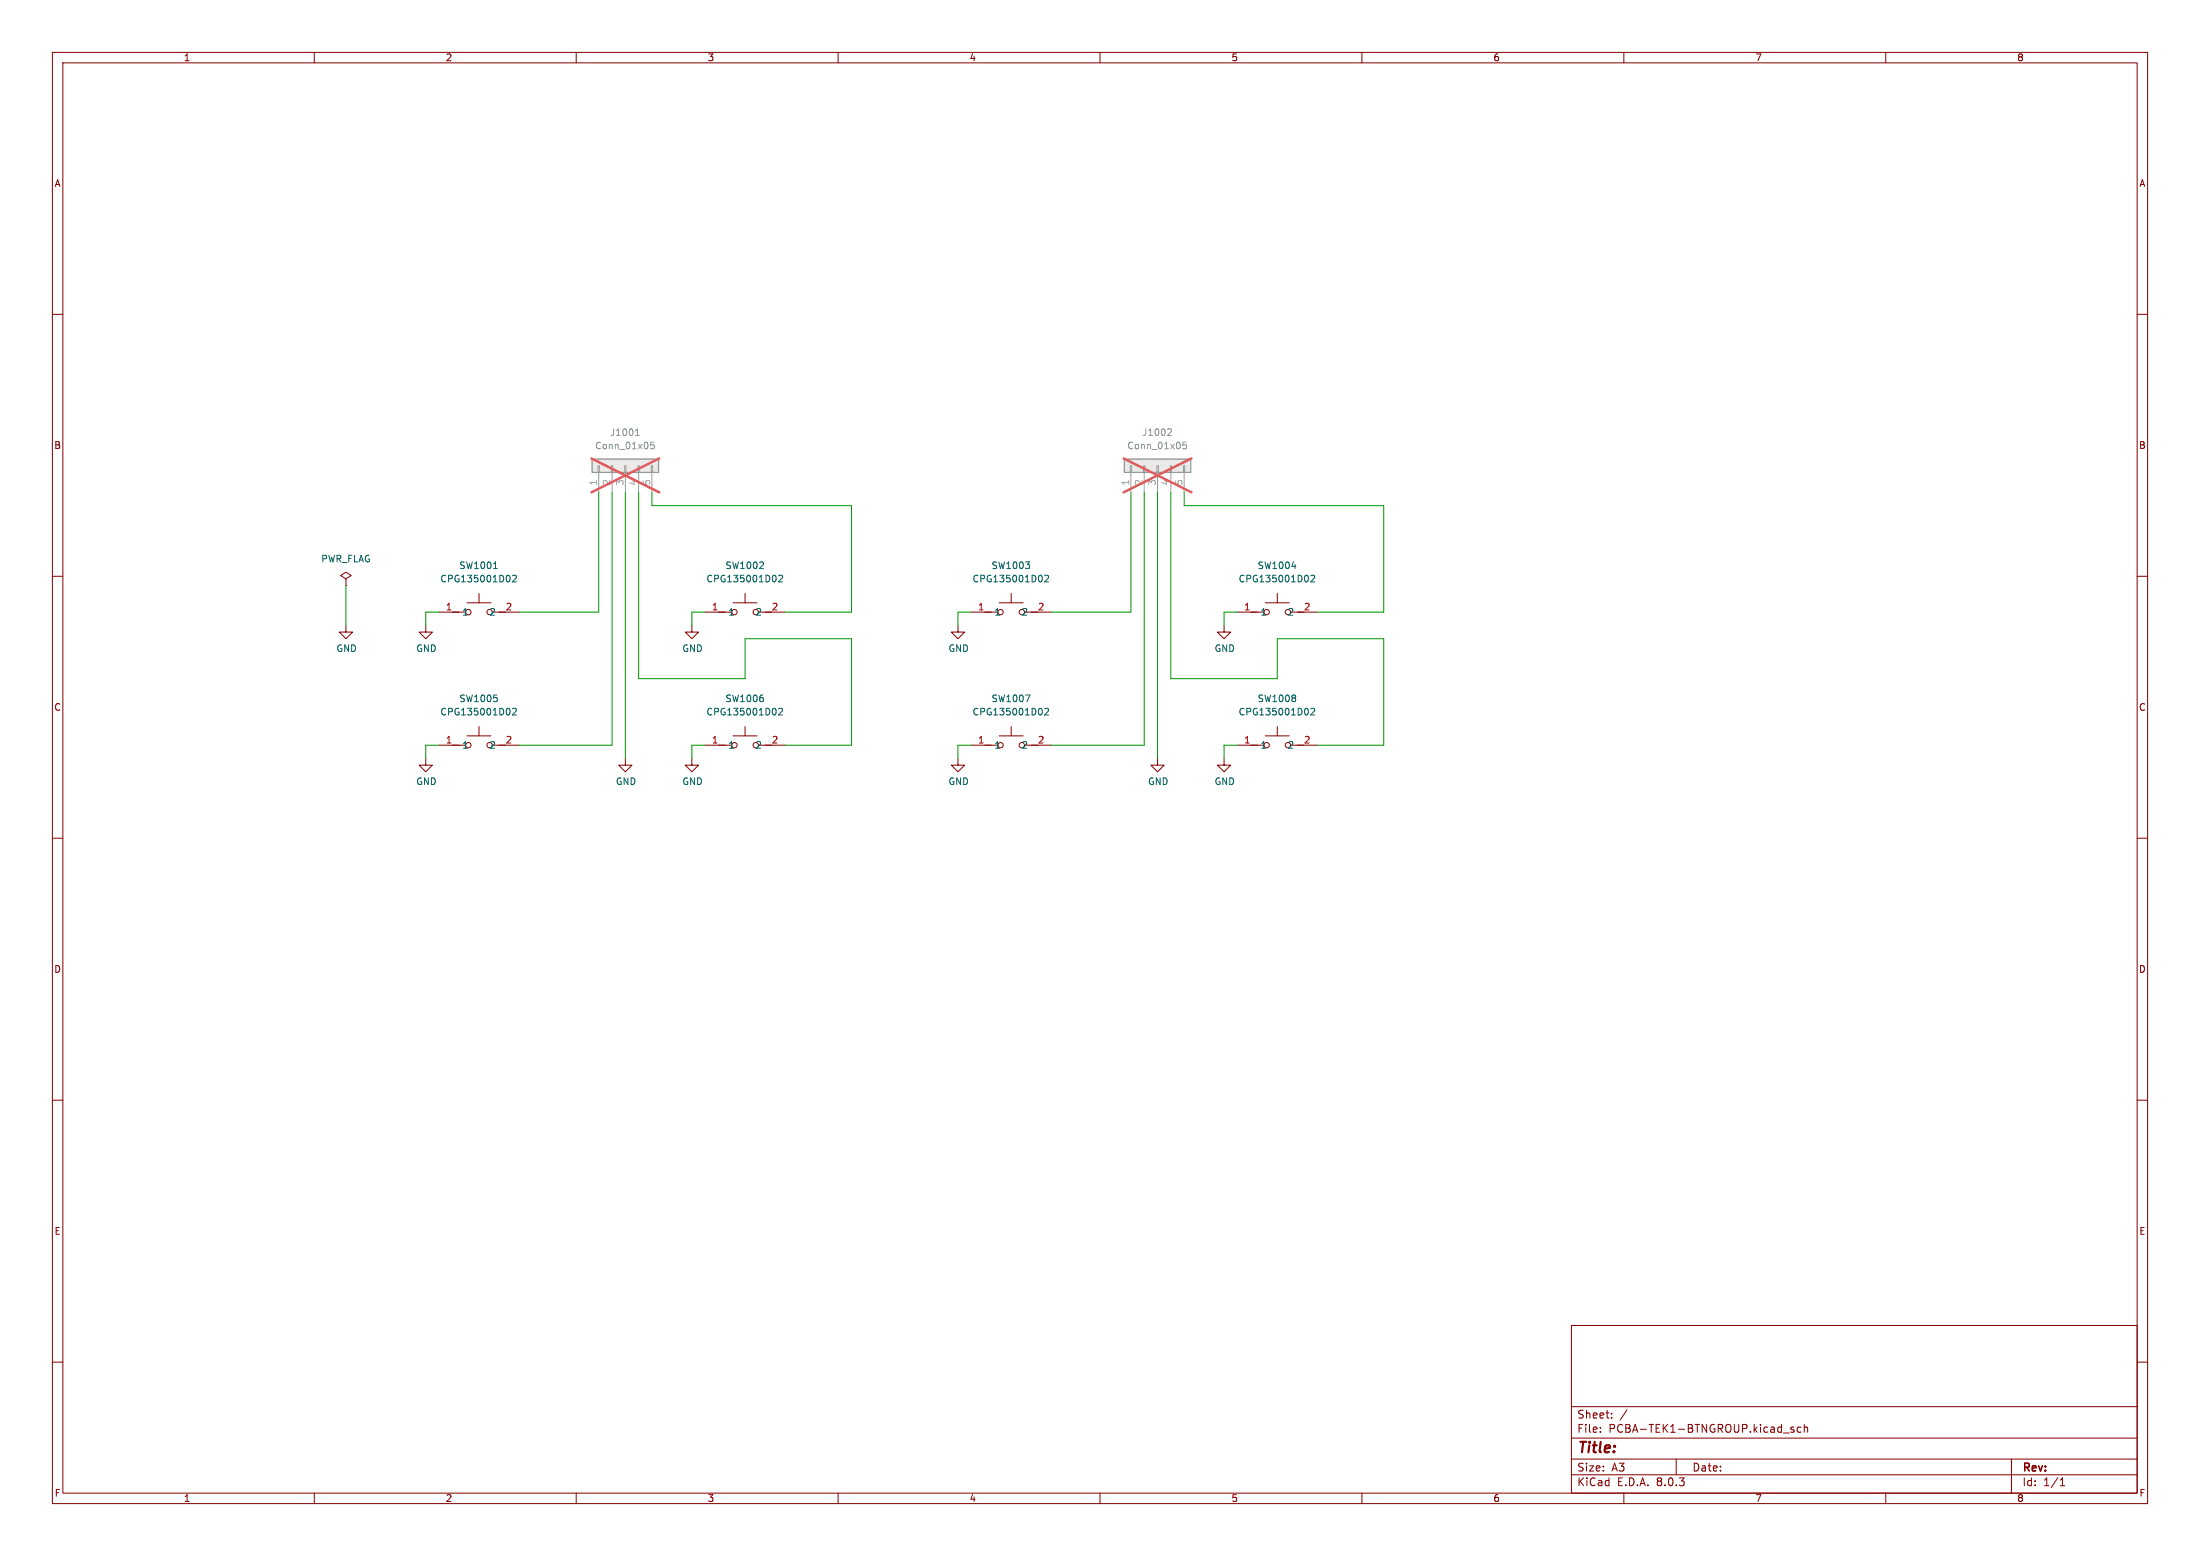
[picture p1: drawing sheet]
<svg xmlns="http://www.w3.org/2000/svg" width="420mm" height="297mm" viewBox="0 0 420 297" stroke-linecap="round" stroke-linejoin="round" font-family="sans-serif">
<g fill="none" stroke="#840000" stroke-width=".19">
<path d="M10 10h400v277h-400zM12 12h396v273h-396zM60 10v2M110 10v2M160 10v2M210 10v2M260 10v2M310 10v2M360 10v2M10 60h2M408 60h2M10 110h2"/>
<path d="M132.1 119.4v1.3h1.2l-1.2 1.2-1.3-1.2h1.3M134.6 116.8h5.1M139.9 115.1h4.6M142.2 113.3v1.8M144.8 116.8h5.1M182.9 119.4v1.3h1.2l-1.2 1.2-1.3-1.2h1.3M185.4 116.8h5.1M190.7 115.1h4.6M193 113.3v1.8M195.6 116.8h5.1M233.7 119.4v1.3h1.2l-1.2 1.2-1.3-1.2h1.3M236.2 116.8h5.1"/>
<path d="M241.5 115.1h4.6M243.8 113.3v1.8M246.4 116.8h5.1M408 110h2M142.2 138.7v1.8M193 138.7v1.8M243.8 138.7v1.8M10 160h2M119.4 144.8v1.3h1.2l-1.2 1.2-1.3-1.2h1.3M132.1 144.8v1.3h1.2l-1.2 1.2-1.3-1.2h1.3M134.6 142.2h5.1M139.9 140.5h4.6"/>
<path d="M144.8 142.2h5.1M182.9 144.8v1.3h1.2l-1.2 1.2-1.3-1.2h1.3M185.4 142.2h5.1M190.7 140.5h4.6M195.6 142.2h5.1M221 144.8v1.3h1.2l-1.2 1.2-1.3-1.2h1.3M233.7 144.8v1.3h1.2l-1.2 1.2-1.3-1.2h1.3M236.2 142.2h5.1M241.5 140.5h4.6M246.4 142.2h5.1M408 160h2M10 210h2"/>
<path d="M408 210h2M10 260h2M300 253h108v32h-108zM408 260h2M300 278.5h108M300 274.5h108M300 268.5h108M305.5 273.2v.2M305.5 272.5v.1M307.7 270.5v.2M307.7 269.8v.1M310.6 269.1l-1.3 1.9"/>
<path d="M320 278.5v3M342.4 272.5l-.3-.1-.2 .2v.2l.5 .2v.3h-.5M343.8 272.5l-.4-.1-.3 .3 .1 .6h.6M344.4 272.5l.3-.1 .3 .1 .1 .9M344.4 271.9v1.5M384 278.5v6.5M60 285v2M110 285v2M160 285v2M210 285v2M260 285v2M300 281.5h108"/>
<path d="M310 285v2M360 285v2M393.3 283.6h.9M393.3 282.5l.4-.4v1.5"/>
<circle cx="140.2" cy="116.8" r=".51"/>
<circle cx="191" cy="116.8" r=".51"/>
<circle cx="241.8" cy="116.8" r=".51"/>
<circle cx="140.2" cy="142.2" r=".51"/>
<circle cx="191" cy="142.2" r=".51"/>
<circle cx="241.8" cy="142.2" r=".51"/>
</g>
<g fill="none" stroke="#006464" stroke-width=".19">
<path d="M145 108.5h.7M145.7 107.4v.4M148.7 109.9l.4-.1 .3 .4-.8 .9h.8M195.8 107.3h.7l-.4 .4M196.5 107.9v.5M199.5 109.9l.4-.1 .3 .4-.8 .9h.8M246.6 108.1h.8M250.3 109.9l.4-.1 .3 .4-.8 .9h.8M145.7 133.3v.5M148.7 135.3l.4-.1 .3 .4-.8 .9h.8M195.8 132.7h.8l-.5 1.2M199.5 135.3l.4-.1 .3 .4-.8 .9h.8"/>
<path d="M247.3 132.8v.3M247.3 133.3v.5M250.3 135.3l.4-.1 .3 .4-.8 .9h.8"/>
</g>
<path d="M214.6 87.6h12.7v2.6h-12.7z" fill="#ebeae8"/>
<path d="M215.8 88.9h.2v1.3h-.2zM215.9 90.2v3.8M218.3 88.9h.3v1.3h-.3zM218.4 90.2v3.8M220.9 88.9h.2v1.3h-.2zM221 90.2v3.8M223.4 88.9h.2v1.3h-.2zM223.5 90.2v3.8M225.9 88.9h.3v1.3h-.3zM226.1 90.2v3.8" fill="none" stroke="#9c9b98" stroke-width=".19"/>
<path d="M214.6 87.6h12.7v2.6h-12.7z" fill="none" stroke="#9c9b98" stroke-width=".25"/>
<path d="M223.1 81.9h.4l.1 .3-.7 .9h.7M226.5 84.4h-.7v.6l.2-.1h.4l.1 .2v.4l-.2 .2-.5-.2" fill="none" stroke="#939391" stroke-width=".19"/>
<path d="M214.5 87.5l13 6.5M227.5 87.5l-13 6.5" fill="none" stroke="#e75356" stroke-width=".46"/>
<g fill="none" stroke="#840000" stroke-width=".19">
<path d="M83.8 116.8h5.1M89.1 115.1h4.6M91.4 113.3v1.8M94 116.8h5.1"/>
<circle cx="89.4" cy="116.8" r=".51"/>
</g>
<path d="M94.2 108.5h.7M97.9 109.9l.4-.1 .3 .4-.8 .9h.8" fill="none" stroke="#006464" stroke-width=".19"/>
<path d="M113 87.6h12.7v2.6h-12.7z" fill="#ebeae8"/>
<path d="M114.2 88.9h.2v1.3h-.2zM114.3 90.2v3.8M116.7 88.9h.3v1.3h-.3zM116.8 90.2v3.8M119.3 88.9h.2v1.3h-.2zM119.4 90.2v3.8M121.8 88.9h.2v1.3h-.2zM121.9 90.2v3.8M124.3 88.9h.3v1.3h-.3zM124.5 90.2v3.8" fill="none" stroke="#9c9b98" stroke-width=".19"/>
<path d="M113 87.6h12.7v2.6h-12.7z" fill="none" stroke="#9c9b98" stroke-width=".25"/>
<path d="M121.3 83.1h.7M121.4 82.2l.3-.3v1.2M124.9 84.4h-.7v.6l.2-.1h.4l.1 .2v.4l-.2 .2-.5-.2" fill="none" stroke="#939391" stroke-width=".19"/>
<path d="M112.9 87.5l13 6.5M125.9 87.5l-13 6.5" fill="none" stroke="#e75356" stroke-width=".46"/>
<g fill="none" stroke="#840000" stroke-width=".19">
<path d="M66 110.5l1.1-.6-1.1-.7-1 .7 1 .6v1.3M66 111.8h.1M66 119.4v1.3h1.3l-1.3 1.2-1.2-1.2h1.2M81.3 119.4v1.3h1.2l-1.2 1.2-1.3-1.2h1.3M91.4 138.7v1.8M81.3 144.8v1.3h1.2l-1.2 1.2-1.3-1.2h1.3M83.8 142.2h5.1M89.1 140.5h4.6M94 142.2h5.1"/>
<circle cx="89.4" cy="142.2" r=".51"/>
</g>
<path d="M94.9 133.3v.5M97.9 135.3l.4-.1 .3 .4-.8 .9h.8" fill="none" stroke="#006464" stroke-width=".19"/>
<g fill="none" stroke="#009600" stroke-width=".19">
<path d="M114.3 94v22.8h-15.2M116.8 94v48.2h-17.7M119.4 94v50.8M121.9 94v35.5h20.3v-7.6h20.4v20.3h-12.7M124.5 94v2.5h38.1v20.3h-12.7M215.9 94v22.8h-15.2M218.4 94v48.2h-17.7M221 94v50.8M223.5 94v35.5h20.3v-7.6h20.4v20.3h-12.7M226.1 94v2.5h38.1v20.3h-12.7M66 111.8v7.6M83.8 116.8h-2.5v2.6"/>
<path d="M134.6 116.8h-2.5v2.6M185.4 116.8h-2.5v2.6M236.2 116.8h-2.5v2.6M83.8 142.2h-2.5v2.6M134.6 142.2h-2.5v2.6M185.4 142.2h-2.5v2.6M236.2 142.2h-2.5v2.6"/>
</g>
<text font-size="2.8" fill="#840000" x="301" y="277.9">Title:</text>
<g font-size="2.1" fill="#840000">
<text x="301" y="273.7">File:</text>
<text x="301" y="271">Sheet:</text>
<text x="307.1" y="273.7">PCBA-TEK1-BTNGROUP.kicad_sch</text>
<text x="301" y="281.1">Size:</text>
<text x="307.6" y="281.1">A3</text>
<text x="323" y="281.1">Date:</text>
<text x="386" y="281.3">Rev:</text>
<text x="301" y="283.9">KiCad</text>
<text x="308.7" y="283.9">E.D.A.</text>
<text x="316.3" y="283.9">8.0.3</text>
<text x="386" y="283.9">Id:</text>
<text x="390.1" y="283.9">1/1</text>
</g>
<g font-size="1.8" fill="#840000">
<text x="35" y="11.9">1</text>
<text x="85" y="11.9">2</text>
<text x="135" y="11.9">3</text>
<text x="185" y="11.9">4</text>
<text x="235" y="11.9">5</text>
<text x="285" y="11.9">6</text>
<text x="335" y="11.9">7</text>
<text x="385" y="11.9">8</text>
<text x="10.3" y="35.9">A</text>
<text x="408.3" y="35.9">A</text>
<text x="10.3" y="85.9">B</text>
<text x="408.2" y="85.9">B</text>
<text x="10.3" y="135.9">C</text>
<text x="408.2" y="135.9">C</text>
<text x="10.3" y="185.9">D</text>
<text x="408.2" y="185.9">D</text>
<text x="10.3" y="235.9">E</text>
<text x="408.3" y="235.9">E</text>
<text x="10.3" y="285.9">F</text>
<text x="35" y="286.9">1</text>
<text x="85" y="286.9">2</text>
<text x="135" y="286.9">3</text>
<text x="185" y="286.9">4</text>
<text x="235" y="286.9">5</text>
<text x="285" y="286.9">6</text>
<text x="335" y="286.9">7</text>
<text x="385" y="286.9">8</text>
<text x="408.3" y="285.9">F</text>
</g>
<g font-size="1.8" fill="#939391">
<text x="116.4" y="83.4">J1001</text>
<text x="218" y="83.4">J1002</text>
<text x="113.5" y="86">Conn_01x05</text>
<text x="215.1" y="86">Conn_01x05</text>
</g>
<g font-size="1.8" fill="#a5a4a2">
<text x="114" y="92.8" transform="rotate(-90 114 92.8)">1</text>
<text x="116.6" y="92.8" transform="rotate(-90 116.6 92.8)">2</text>
<text x="119.1" y="92.8" transform="rotate(-90 119.1 92.8)">3</text>
<text x="121.7" y="92.8" transform="rotate(-90 121.7 92.8)">4</text>
<text x="124.2" y="92.8" transform="rotate(-90 124.2 92.8)">5</text>
<text x="215.6" y="92.8" transform="rotate(-90 215.6 92.8)">1</text>
<text x="218.2" y="92.8" transform="rotate(-90 218.2 92.8)">2</text>
<text x="220.7" y="92.8" transform="rotate(-90 220.7 92.8)">3</text>
<text x="223.3" y="92.8" transform="rotate(-90 223.3 92.8)">4</text>
<text x="225.8" y="92.8" transform="rotate(-90 225.8 92.8)">5</text>
</g>
<g font-size="1.8" fill="#006464">
<text x="61.2" y="107.5">PWR_FLAG</text>
<text x="84" y="111.4">CPG135001D02</text>
<text x="87.6" y="108.8">SW1001</text>
<text x="134.8" y="111.4">CPG135001D02</text>
<text x="138.4" y="108.8">SW1002</text>
<text x="185.6" y="111.4">CPG135001D02</text>
<text x="189.2" y="108.8">SW1003</text>
<text x="236.4" y="111.4">CPG135001D02</text>
<text x="240" y="108.8">SW1004</text>
<text x="88.1" y="117.7">1</text>
<text x="93.3" y="117.7">2</text>
<text x="138.9" y="117.7">1</text>
<text x="144.1" y="117.7">2</text>
<text x="189.7" y="117.7">1</text>
<text x="194.9" y="117.7">2</text>
<text x="240.5" y="117.7">1</text>
<text x="245.7" y="117.7">2</text>
<text x="64.1" y="124.6">GND</text>
<text x="79.4" y="124.6">GND</text>
<text x="130.2" y="124.6">GND</text>
<text x="181" y="124.6">GND</text>
<text x="231.8" y="124.6">GND</text>
<text x="84" y="136.8">CPG135001D02</text>
<text x="87.6" y="134.2">SW1005</text>
<text x="134.8" y="136.8">CPG135001D02</text>
<text x="138.4" y="134.2">SW1006</text>
<text x="185.6" y="136.8">CPG135001D02</text>
<text x="189.2" y="134.2">SW1007</text>
<text x="236.4" y="136.8">CPG135001D02</text>
<text x="240" y="134.2">SW1008</text>
<text x="88.1" y="143.1">1</text>
<text x="93.3" y="143.1">2</text>
<text x="138.9" y="143.1">1</text>
<text x="144.1" y="143.1">2</text>
<text x="189.7" y="143.1">1</text>
<text x="194.9" y="143.1">2</text>
<text x="240.5" y="143.1">1</text>
<text x="245.7" y="143.1">2</text>
<text x="79.4" y="150">GND</text>
<text x="117.5" y="150">GND</text>
<text x="130.2" y="150">GND</text>
<text x="181" y="150">GND</text>
<text x="219.1" y="150">GND</text>
<text x="231.8" y="150">GND</text>
</g>
<g font-size="1.8" fill="#a90000">
<text x="85" y="116.6">1</text>
<text x="96.4" y="116.6">2</text>
<text x="135.8" y="116.6">1</text>
<text x="147.2" y="116.6">2</text>
<text x="186.6" y="116.6">1</text>
<text x="198" y="116.6">2</text>
<text x="237.4" y="116.6">1</text>
<text x="248.8" y="116.6">2</text>
<text x="85" y="142">1</text>
<text x="96.4" y="142">2</text>
<text x="135.8" y="142">1</text>
<text x="147.2" y="142">2</text>
<text x="186.6" y="142">1</text>
<text x="198" y="142">2</text>
<text x="237.4" y="142">1</text>
<text x="248.8" y="142">2</text>
</g>
</svg>
